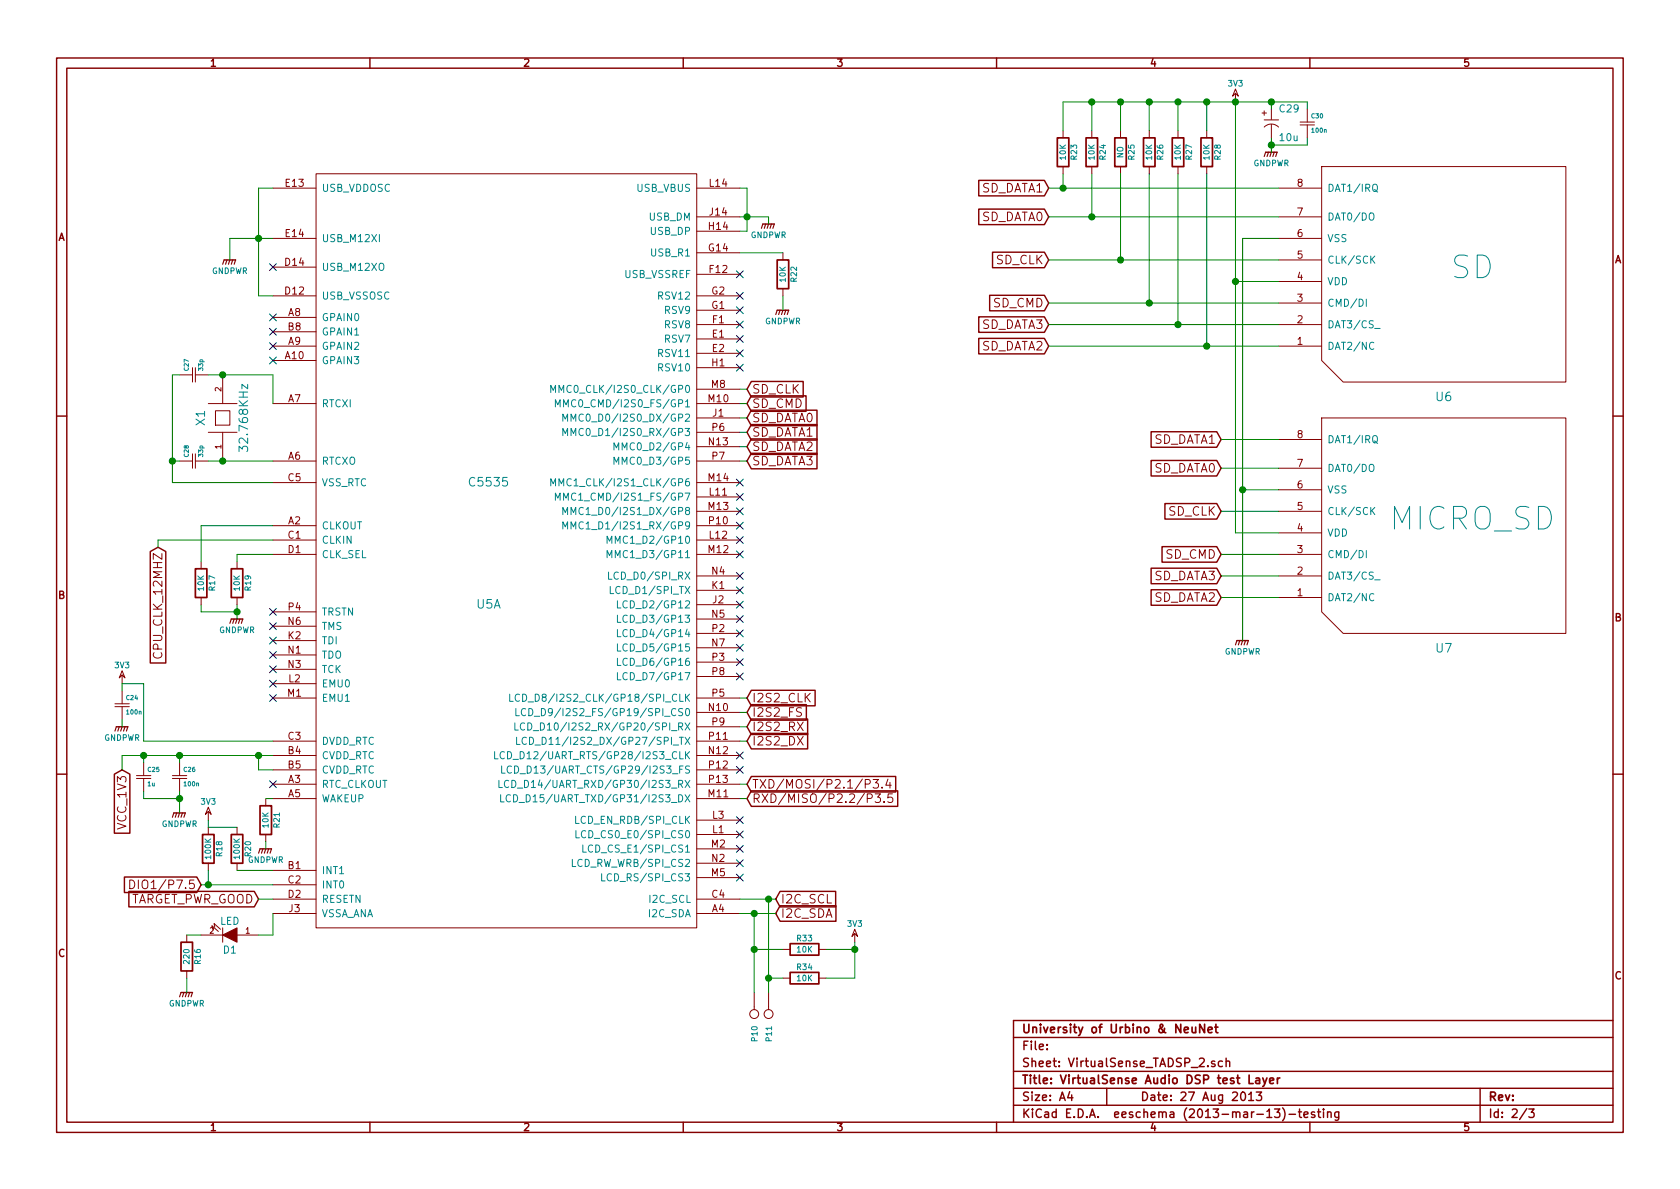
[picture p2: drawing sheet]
EESchema Schematic File Version 2
LIBS:power
LIBS:device
LIBS:transistors
LIBS:conn
LIBS:linear
LIBS:regul
LIBS:74xx
LIBS:cmos4000
LIBS:adc-dac
LIBS:memory
LIBS:xilinx
LIBS:special
LIBS:microcontrollers
LIBS:dsp
LIBS:microchip
LIBS:analog_switches
LIBS:motorola
LIBS:texas
LIBS:intel
LIBS:audio
LIBS:interface
LIBS:digital-audio
LIBS:philips
LIBS:display
LIBS:cypress
LIBS:siliconi
LIBS:opto
LIBS:atmel
LIBS:contrib
LIBS:valves
LIBS:VirtualSense
LIBS:VirtualSenseB
LIBS:VirtualSense_TADSP-cache
EELAYER 24 0
EELAYER END
$Descr A4 11693 8268
encoding utf-8
Sheet 2 3
Title "VirtualSense Audio DSP test Layer"
Date "27 Aug 2013"
Rev ""
Comp "University of Urbino & NeuNet"
Comment1 ""
Comment2 ""
Comment3 ""
Comment4 ""
$EndDescr
$Comp
L C5535 U5
U 1 1
P 3400 3900
F 0 "U5" H 3400 3600 60  0000 C CNN
F 1 "C5535" H 3400 4450 60  0000 C CNN
F 2 "" H 3400 3900 60  0000 C CNN
F 3 "" H 3400 3900 60  0000 C CNN
	1    3400 3900
	1    0    0    -1  
$EndComp
$Comp
L MICRO_SD U6
U 1 1
P 10000 1850
F 0 "U6" H 9950 2750 60  0000 C CNN
F 1 "SD" H 9750 1850 157 0000 C CNN
F 2 "" H 10200 2000 60  0000 C CNN
F 3 "" H 10200 2000 60  0000 C CNN
	1    10000 1850
	-1   0    0    1   
$EndComp
$Comp
L QUARZO_2PIN X1
U 1 1
P 1550 2900
F 0 "X1" H 1550 3050 60  0000 C CNN
F 1 "32.768KHz" H 1550 2750 60  0000 C CNN
F 2 "" H 1550 2900 60  0001 C CNN
F 3 "" H 1550 2900 60  0001 C CNN
	1    1550 2900
	0    -1   -1   0   
$EndComp
$Comp
L GNDPWR #PWR027
U 1 1
P 8650 4450
F 0 "#PWR027" H 8650 4500 40  0001 C CNN
F 1 "GNDPWR" H 8650 4370 40  0000 C CNN
F 2 "" H 8650 4450 60  0001 C CNN
F 3 "" H 8650 4450 60  0001 C CNN
	1    8650 4450
	1    0    0    -1  
$EndComp
Text GLabel 7300 1300 0    60   Input ~ 0
SD_DATA1
Text GLabel 7300 1500 0    60   Input ~ 0
SD_DATA0
Text GLabel 7300 1800 0    60   Input ~ 0
SD_CLK
Text GLabel 7300 2100 0    60   Input ~ 0
SD_CMD
Text GLabel 7300 2250 0    60   Input ~ 0
SD_DATA3
Text GLabel 7300 2400 0    60   Input ~ 0
SD_DATA2
$Comp
L CSMALL C30
U 1 1
P 9100 850
F 0 "C30" H 9125 900 30  0000 L CNN
F 1 "100n" H 9125 800 30  0000 L CNN
F 2 "" H 9100 850 60  0000 C CNN
F 3 "" H 9100 850 60  0000 C CNN
	1    9100 850 
	1    0    0    -1  
$EndComp
$Comp
L CP1SMALL C29
U 1 1
P 8850 850
F 0 "C29" H 8900 950 50  0000 L CNN
F 1 "10u" H 8900 750 50  0000 L CNN
F 2 "" H 8850 850 60  0000 C CNN
F 3 "" H 8850 850 60  0000 C CNN
	1    8850 850 
	1    0    0    -1  
$EndComp
$Comp
L 3V3 #PWR028
U 1 1
P 8600 700
F 0 "#PWR028" H 8600 800 40  0001 C CNN
F 1 "3V3" H 8600 825 40  0000 C CNN
F 2 "" H 8600 700 60  0001 C CNN
F 3 "" H 8600 700 60  0001 C CNN
	1    8600 700 
	1    0    0    -1  
$EndComp
$Comp
L GNDPWR #PWR029
U 1 1
P 8850 1050
F 0 "#PWR029" H 8850 1100 40  0001 C CNN
F 1 "GNDPWR" H 8850 970 40  0000 C CNN
F 2 "" H 8850 1050 60  0001 C CNN
F 3 "" H 8850 1050 60  0001 C CNN
	1    8850 1050
	1    0    0    -1  
$EndComp
$Comp
L RSML R23
U 1 1
P 7400 1050
F 0 "R23" V 7480 1050 40  0000 C CNN
F 1 "10K" V 7402 1050 40  0000 C CNN
F 2 "" V 7330 1050 30  0000 C CNN
F 3 "" H 7400 1050 30  0000 C CNN
	1    7400 1050
	1    0    0    -1  
$EndComp
$Comp
L RSML R24
U 1 1
P 7600 1050
F 0 "R24" V 7680 1050 40  0000 C CNN
F 1 "10K" V 7602 1050 40  0000 C CNN
F 2 "" V 7530 1050 30  0000 C CNN
F 3 "" H 7600 1050 30  0000 C CNN
	1    7600 1050
	1    0    0    -1  
$EndComp
$Comp
L RSML R25
U 1 1
P 7800 1050
F 0 "R25" V 7880 1050 40  0000 C CNN
F 1 "NO" V 7802 1050 40  0000 C CNN
F 2 "" V 7730 1050 30  0000 C CNN
F 3 "" H 7800 1050 30  0000 C CNN
	1    7800 1050
	1    0    0    -1  
$EndComp
$Comp
L RSML R26
U 1 1
P 8000 1050
F 0 "R26" V 8080 1050 40  0000 C CNN
F 1 "10K" V 8002 1050 40  0000 C CNN
F 2 "" V 7930 1050 30  0000 C CNN
F 3 "" H 8000 1050 30  0000 C CNN
	1    8000 1050
	1    0    0    -1  
$EndComp
$Comp
L RSML R27
U 1 1
P 8200 1050
F 0 "R27" V 8280 1050 40  0000 C CNN
F 1 "10K" V 8202 1050 40  0000 C CNN
F 2 "" V 8130 1050 30  0000 C CNN
F 3 "" H 8200 1050 30  0000 C CNN
	1    8200 1050
	1    0    0    -1  
$EndComp
$Comp
L RSML R28
U 1 1
P 8400 1050
F 0 "R28" V 8480 1050 40  0000 C CNN
F 1 "10K" V 8402 1050 40  0000 C CNN
F 2 "" V 8330 1050 30  0000 C CNN
F 3 "" H 8400 1050 30  0000 C CNN
	1    8400 1050
	1    0    0    -1  
$EndComp
NoConn ~ 5150 2050
NoConn ~ 5150 2550
NoConn ~ 5150 2150
NoConn ~ 5150 2250
NoConn ~ 5150 2350
NoConn ~ 5150 2450
Text GLabel 5200 2700 2    60   Input ~ 0
SD_CLK
Text GLabel 5200 2800 2    60   Input ~ 0
SD_CMD
Text GLabel 5200 2900 2    60   Input ~ 0
SD_DATA0
Text GLabel 5200 3000 2    60   Input ~ 0
SD_DATA1
Text GLabel 5200 3100 2    60   Input ~ 0
SD_DATA2
Text GLabel 5200 3200 2    60   Input ~ 0
SD_DATA3
Text GLabel 5200 4850 2    60   Input ~ 0
I2S2_CLK
Text GLabel 5200 4950 2    60   Input ~ 0
I2S2_FS
Text GLabel 5200 5050 2    60   Input ~ 0
I2S2_RX
Text GLabel 5200 5150 2    60   Input ~ 0
I2S2_DX
Text GLabel 5400 6250 2    60   Input ~ 0
I2C_SCL
Text GLabel 5400 6350 2    60   Input ~ 0
I2C_SDA
NoConn ~ 5150 6100
NoConn ~ 5150 6000
NoConn ~ 5150 5900
NoConn ~ 5150 5800
NoConn ~ 5150 5700
NoConn ~ 5150 5250
NoConn ~ 5150 5350
Text GLabel 5200 5450 2    60   Input ~ 0
TXD/MOSI/P2.1/P3.4
Text GLabel 5200 5550 2    60   Input ~ 0
RXD/MISO/P2.2/P3.5
NoConn ~ 5150 4700
NoConn ~ 5150 4600
NoConn ~ 5150 4500
NoConn ~ 5150 4200
NoConn ~ 5150 4300
NoConn ~ 5150 4400
NoConn ~ 5150 4000
NoConn ~ 5150 4100
NoConn ~ 5150 3850
NoConn ~ 5150 3750
NoConn ~ 5150 3650
NoConn ~ 5150 3550
NoConn ~ 5150 3450
NoConn ~ 5150 3350
NoConn ~ 5150 1900
$Comp
L RSML R22
U 1 1
P 5450 1900
F 0 "R22" V 5530 1900 40  0000 C CNN
F 1 "10K" V 5452 1900 40  0000 C CNN
F 2 "" V 5380 1900 30  0000 C CNN
F 3 "" H 5450 1900 30  0000 C CNN
	1    5450 1900
	1    0    0    -1  
$EndComp
$Comp
L GNDPWR #PWR030
U 1 1
P 5450 2150
F 0 "#PWR030" H 5450 2200 40  0001 C CNN
F 1 "GNDPWR" H 5450 2070 40  0000 C CNN
F 2 "" H 5450 2150 60  0001 C CNN
F 3 "" H 5450 2150 60  0001 C CNN
	1    5450 2150
	1    0    0    -1  
$EndComp
$Comp
L GNDPWR #PWR031
U 1 1
P 5350 1550
F 0 "#PWR031" H 5350 1600 40  0001 C CNN
F 1 "GNDPWR" H 5350 1470 40  0000 C CNN
F 2 "" H 5350 1550 60  0001 C CNN
F 3 "" H 5350 1550 60  0001 C CNN
	1    5350 1550
	1    0    0    -1  
$EndComp
NoConn ~ 1900 2200
NoConn ~ 1900 2500
NoConn ~ 1900 2300
NoConn ~ 1900 2400
NoConn ~ 1900 1850
$Comp
L GNDPWR #PWR032
U 1 1
P 1600 1800
F 0 "#PWR032" H 1600 1850 40  0001 C CNN
F 1 "GNDPWR" H 1600 1720 40  0000 C CNN
F 2 "" H 1600 1800 60  0001 C CNN
F 3 "" H 1600 1800 60  0001 C CNN
	1    1600 1800
	1    0    0    -1  
$EndComp
$Comp
L CSMALL C28
U 1 1
P 1350 3200
F 0 "C28" H 1375 3250 30  0000 L CNN
F 1 "33p" H 1375 3150 30  0000 L CNN
F 2 "" H 1350 3200 60  0001 C CNN
F 3 "" H 1350 3200 60  0001 C CNN
	1    1350 3200
	0    -1   -1   0   
$EndComp
$Comp
L CSMALL C27
U 1 1
P 1350 2600
F 0 "C27" H 1375 2650 30  0000 L CNN
F 1 "33p" H 1375 2550 30  0000 L CNN
F 2 "" H 1350 2600 60  0001 C CNN
F 3 "" H 1350 2600 60  0001 C CNN
	1    1350 2600
	0    -1   -1   0   
$EndComp
Text GLabel 1800 6250 0    60   Input ~ 0
TARGET_PWR_GOOD
$Comp
L LED D1
U 1 1
P 1600 6500
F 0 "D1" H 1600 6600 50  0000 C CNN
F 1 "LED" H 1600 6400 50  0000 C CNN
F 2 "" H 1600 6500 60  0000 C CNN
F 3 "" H 1600 6500 60  0000 C CNN
	1    1600 6500
	-1   0    0    1   
$EndComp
$Comp
L RSML R16
U 1 1
P 1300 6650
F 0 "R16" V 1380 6650 40  0000 C CNN
F 1 "220" V 1302 6650 40  0000 C CNN
F 2 "" V 1230 6650 30  0000 C CNN
F 3 "" H 1300 6650 30  0000 C CNN
	1    1300 6650
	1    0    0    -1  
$EndComp
$Comp
L GNDPWR #PWR033
U 1 1
P 1300 6900
F 0 "#PWR033" H 1300 6950 40  0001 C CNN
F 1 "GNDPWR" H 1300 6820 40  0000 C CNN
F 2 "" H 1300 6900 60  0001 C CNN
F 3 "" H 1300 6900 60  0001 C CNN
	1    1300 6900
	1    0    0    -1  
$EndComp
$Comp
L RSML R20
U 1 1
P 1650 5900
F 0 "R20" V 1730 5900 40  0000 C CNN
F 1 "100K" V 1652 5900 40  0000 C CNN
F 2 "" V 1580 5900 30  0000 C CNN
F 3 "" H 1650 5900 30  0000 C CNN
	1    1650 5900
	1    0    0    -1  
$EndComp
$Comp
L RSML R18
U 1 1
P 1450 5900
F 0 "R18" V 1530 5900 40  0000 C CNN
F 1 "100K" V 1452 5900 40  0000 C CNN
F 2 "" V 1380 5900 30  0000 C CNN
F 3 "" H 1450 5900 30  0000 C CNN
	1    1450 5900
	1    0    0    -1  
$EndComp
$Comp
L 3V3 #PWR034
U 1 1
P 1450 5700
F 0 "#PWR034" H 1450 5800 40  0001 C CNN
F 1 "3V3" H 1450 5825 40  0000 C CNN
F 2 "" H 1450 5700 60  0001 C CNN
F 3 "" H 1450 5700 60  0001 C CNN
	1    1450 5700
	1    0    0    -1  
$EndComp
Connection ~ 1450 6150
Wire Wire Line
	1450 5750 1650 5750
Wire Wire Line
	1450 5700 1450 5750
Wire Wire Line
	1900 6050 1650 6050
Wire Wire Line
	1450 6150 1450 6050
Wire Wire Line
	1300 6800 1300 6900
Wire Wire Line
	1400 6500 1300 6500
Wire Wire Line
	1900 6500 1800 6500
Wire Wire Line
	1900 6350 1900 6500
Wire Wire Line
	1900 6250 1800 6250
Connection ~ 1550 3200
Connection ~ 1550 2600
Connection ~ 1200 3200
Wire Wire Line
	1200 3350 1900 3350
Wire Wire Line
	1200 3200 1250 3200
Wire Wire Line
	1200 2600 1200 3350
Wire Wire Line
	1250 2600 1200 2600
Wire Wire Line
	1450 3200 1900 3200
Wire Wire Line
	1900 2600 1900 2800
Wire Wire Line
	1450 2600 1900 2600
Wire Wire Line
	1600 1650 1600 1800
Connection ~ 1800 1650
Wire Wire Line
	1800 1300 1900 1300
Wire Wire Line
	1600 1650 1900 1650
Wire Wire Line
	1800 1300 1800 2050
Wire Wire Line
	1800 2050 1900 2050
Wire Wire Line
	5350 1500 5350 1550
Connection ~ 5200 1500
Wire Wire Line
	5150 1500 5350 1500
Wire Wire Line
	5200 1300 5150 1300
Wire Wire Line
	5200 1600 5200 1300
Wire Wire Line
	5150 1600 5200 1600
Wire Wire Line
	5150 1750 5450 1750
Wire Wire Line
	5450 2150 5450 2050
Wire Wire Line
	5200 5550 5150 5550
Wire Wire Line
	5200 5450 5150 5450
Wire Wire Line
	5400 6350 5150 6350
Wire Wire Line
	5400 6250 5150 6250
Wire Wire Line
	5150 5150 5200 5150
Wire Wire Line
	5150 5050 5200 5050
Wire Wire Line
	5150 4950 5200 4950
Wire Wire Line
	5200 4850 5150 4850
Wire Wire Line
	5200 3200 5150 3200
Wire Wire Line
	5200 3100 5150 3100
Wire Wire Line
	5200 3000 5150 3000
Wire Wire Line
	5200 2900 5150 2900
Wire Wire Line
	5200 2800 5150 2800
Wire Wire Line
	5150 2700 5200 2700
Connection ~ 8200 2250
Wire Wire Line
	8200 1200 8200 2250
Connection ~ 8000 2100
Wire Wire Line
	8000 1200 8000 2100
Connection ~ 7800 1800
Wire Wire Line
	7800 1200 7800 1800
Connection ~ 7600 1500
Wire Wire Line
	7600 1200 7600 1500
Connection ~ 7400 1300
Wire Wire Line
	7400 1200 7400 1300
Connection ~ 7600 700 
Wire Wire Line
	7600 900  7600 700 
Connection ~ 7800 700 
Wire Wire Line
	7800 900  7800 700 
Connection ~ 8000 700 
Wire Wire Line
	8000 900  8000 700 
Connection ~ 8200 700 
Wire Wire Line
	8200 900  8200 700 
Connection ~ 8400 700 
Wire Wire Line
	8400 900  8400 700 
Connection ~ 8600 700 
Wire Wire Line
	7400 900  7400 700 
Wire Wire Line
	8900 1300 7300 1300
Wire Wire Line
	8900 1500 7300 1500
Wire Wire Line
	7300 1800 8900 1800
Wire Wire Line
	7300 2100 8900 2100
Wire Wire Line
	8900 2250 7300 2250
Connection ~ 8400 2400
Wire Wire Line
	8400 1200 8400 2400
Wire Wire Line
	8900 2400 7300 2400
Wire Wire Line
	8650 1650 8900 1650
Wire Wire Line
	8600 1950 8900 1950
Wire Wire Line
	8600 700  8600 3700
Connection ~ 8850 1000
Wire Wire Line
	9100 1000 9100 950 
Wire Wire Line
	8850 1000 9100 1000
Wire Wire Line
	8850 950  8850 1050
Connection ~ 8850 700 
Wire Wire Line
	9100 700  9100 750 
Wire Wire Line
	8850 700  8850 750 
Wire Wire Line
	7400 700  9100 700 
NoConn ~ 1900 5450
$Comp
L RSML R21
U 1 1
P 1850 5700
F 0 "R21" V 1930 5700 40  0000 C CNN
F 1 "10K" V 1852 5700 40  0000 C CNN
F 2 "" V 1780 5700 30  0000 C CNN
F 3 "" H 1850 5700 30  0000 C CNN
	1    1850 5700
	1    0    0    -1  
$EndComp
$Comp
L GNDPWR #PWR035
U 1 1
P 1850 5900
F 0 "#PWR035" H 1850 5950 40  0001 C CNN
F 1 "GNDPWR" H 1850 5820 40  0000 C CNN
F 2 "" H 1850 5900 60  0001 C CNN
F 3 "" H 1850 5900 60  0001 C CNN
	1    1850 5900
	1    0    0    -1  
$EndComp
Wire Wire Line
	1900 5550 1850 5550
Wire Wire Line
	1850 5850 1850 5900
Wire Wire Line
	850  5250 1900 5250
Wire Wire Line
	1800 5250 1800 5350
Wire Wire Line
	1800 5350 1900 5350
$Comp
L CSMALL C26
U 1 1
P 1250 5400
F 0 "C26" H 1275 5450 30  0000 L CNN
F 1 "100n" H 1275 5350 30  0000 L CNN
F 2 "" H 1250 5400 60  0000 C CNN
F 3 "" H 1250 5400 60  0000 C CNN
	1    1250 5400
	1    0    0    -1  
$EndComp
$Comp
L CSMALL C25
U 1 1
P 1000 5400
F 0 "C25" H 1025 5450 30  0000 L CNN
F 1 "1u" H 1025 5350 30  0000 L CNN
F 2 "" H 1000 5400 60  0000 C CNN
F 3 "" H 1000 5400 60  0000 C CNN
	1    1000 5400
	1    0    0    -1  
$EndComp
Wire Wire Line
	1000 5250 1000 5300
Connection ~ 1800 5250
Wire Wire Line
	1250 5300 1250 5250
Connection ~ 1250 5250
$Comp
L GNDPWR #PWR036
U 1 1
P 1250 5650
F 0 "#PWR036" H 1250 5700 40  0001 C CNN
F 1 "GNDPWR" H 1250 5570 40  0000 C CNN
F 2 "" H 1250 5650 60  0001 C CNN
F 3 "" H 1250 5650 60  0001 C CNN
	1    1250 5650
	1    0    0    -1  
$EndComp
Wire Wire Line
	1250 5500 1250 5650
Text GLabel 850  5350 3    60   Input ~ 0
VCC_1V3
Wire Wire Line
	1250 5550 1000 5550
Wire Wire Line
	1000 5550 1000 5500
Connection ~ 1250 5550
Wire Wire Line
	850  5350 850  5250
Connection ~ 1000 5250
$Comp
L CSMALL C24
U 1 1
P 850 4900
F 0 "C24" H 875 4950 30  0000 L CNN
F 1 "100n" H 875 4850 30  0000 L CNN
F 2 "" H 850 4900 60  0000 C CNN
F 3 "" H 850 4900 60  0000 C CNN
	1    850  4900
	1    0    0    -1  
$EndComp
$Comp
L 3V3 #PWR037
U 1 1
P 850 4750
F 0 "#PWR037" H 850 4850 40  0001 C CNN
F 1 "3V3" H 850 4875 40  0000 C CNN
F 2 "" H 850 4750 60  0001 C CNN
F 3 "" H 850 4750 60  0001 C CNN
	1    850  4750
	1    0    0    -1  
$EndComp
$Comp
L GNDPWR #PWR038
U 1 1
P 850 5050
F 0 "#PWR038" H 850 5100 40  0001 C CNN
F 1 "GNDPWR" H 850 4970 40  0000 C CNN
F 2 "" H 850 5050 60  0001 C CNN
F 3 "" H 850 5050 60  0001 C CNN
	1    850  5050
	1    0    0    -1  
$EndComp
Wire Wire Line
	850  4750 850  4800
Wire Wire Line
	850  5000 850  5050
Wire Wire Line
	1900 5150 1000 5150
Wire Wire Line
	1000 5150 1000 4750
Wire Wire Line
	1000 4750 850  4750
NoConn ~ 1900 4250
NoConn ~ 1900 4350
NoConn ~ 1900 4450
NoConn ~ 1900 4550
NoConn ~ 1900 4650
NoConn ~ 1900 4750
NoConn ~ 1900 4850
$Comp
L GNDPWR #PWR039
U 1 1
P 1650 4300
F 0 "#PWR039" H 1650 4350 40  0001 C CNN
F 1 "GNDPWR" H 1650 4220 40  0000 C CNN
F 2 "" H 1650 4300 60  0001 C CNN
F 3 "" H 1650 4300 60  0001 C CNN
	1    1650 4300
	1    0    0    -1  
$EndComp
Wire Wire Line
	1650 3850 1900 3850
Text GLabel 1100 3800 3    60   Input ~ 0
CPU_CLK_12MHZ
Wire Wire Line
	1100 3750 1900 3750
Wire Wire Line
	1100 3800 1100 3750
$Comp
L RSML R17
U 1 1
P 1400 4050
F 0 "R17" V 1480 4050 40  0000 C CNN
F 1 "10K" V 1402 4050 40  0000 C CNN
F 2 "" V 1330 4050 30  0000 C CNN
F 3 "" H 1400 4050 30  0000 C CNN
	1    1400 4050
	1    0    0    -1  
$EndComp
$Comp
L RSML R19
U 1 1
P 1650 4050
F 0 "R19" V 1730 4050 40  0000 C CNN
F 1 "10K" V 1652 4050 40  0000 C CNN
F 2 "" V 1580 4050 30  0000 C CNN
F 3 "" H 1650 4050 30  0000 C CNN
	1    1650 4050
	1    0    0    -1  
$EndComp
Wire Wire Line
	1650 3900 1650 3850
Wire Wire Line
	1650 4200 1650 4300
Wire Wire Line
	1650 4250 1400 4250
Wire Wire Line
	1400 4250 1400 4200
Connection ~ 1650 4250
Wire Wire Line
	1400 3900 1400 3650
Wire Wire Line
	1400 3650 1900 3650
Wire Wire Line
	8650 1650 8650 4450
$Comp
L MICRO_SD U7
U 1 1
P 10000 3600
F 0 "U7" H 9950 4500 60  0000 C CNN
F 1 "MICRO_SD" H 9750 3600 157 0000 C CNN
F 2 "" H 10200 3750 60  0000 C CNN
F 3 "" H 10200 3750 60  0000 C CNN
	1    10000 3600
	-1   0    0    1   
$EndComp
Wire Wire Line
	8900 3400 8650 3400
Connection ~ 8650 3400
Wire Wire Line
	8600 3700 8900 3700
Connection ~ 8600 1950
Text GLabel 8500 3050 0    60   Input ~ 0
SD_DATA1
Text GLabel 8500 3250 0    60   Input ~ 0
SD_DATA0
Text GLabel 8500 3550 0    60   Input ~ 0
SD_CLK
Text GLabel 8500 3850 0    60   Input ~ 0
SD_CMD
Text GLabel 8500 4000 0    60   Input ~ 0
SD_DATA3
Text GLabel 8500 4150 0    60   Input ~ 0
SD_DATA2
Wire Wire Line
	8500 4150 8900 4150
Wire Wire Line
	8500 4000 8900 4000
Wire Wire Line
	8500 3850 8900 3850
Wire Wire Line
	8500 3550 8900 3550
Wire Wire Line
	8500 3250 8900 3250
Wire Wire Line
	8500 3050 8900 3050
Text GLabel 1400 6150 0    60   Input ~ 0
DIO1/P7.5
Wire Wire Line
	1400 6150 1900 6150
$Comp
L CONN_1 P11
U 1 1
P 5350 7050
F 0 "P11" H 5430 7050 40  0000 L CNN
F 1 "DSP-SCL" H 5350 7105 30  0001 C CNN
F 2 "" H 5350 7050 60  0000 C CNN
F 3 "" H 5350 7050 60  0000 C CNN
	1    5350 7050
	0    1    1    0   
$EndComp
$Comp
L CONN_1 P10
U 1 1
P 5250 7050
F 0 "P10" H 5330 7050 40  0000 L CNN
F 1 "DSP-SDA" H 5250 7105 30  0001 C CNN
F 2 "" H 5250 7050 60  0000 C CNN
F 3 "" H 5250 7050 60  0000 C CNN
	1    5250 7050
	0    1    1    0   
$EndComp
Wire Wire Line
	5350 6250 5350 6900
Connection ~ 5350 6250
Wire Wire Line
	5250 6350 5250 6900
Connection ~ 5250 6350
$Comp
L RSML R33
U 1 1
P 5600 6600
F 0 "R33" V 5680 6600 40  0000 C CNN
F 1 "10K" V 5602 6600 40  0000 C CNN
F 2 "" V 5530 6600 30  0000 C CNN
F 3 "" H 5600 6600 30  0000 C CNN
	1    5600 6600
	0    -1   -1   0   
$EndComp
$Comp
L RSML R34
U 1 1
P 5600 6800
F 0 "R34" V 5680 6800 40  0000 C CNN
F 1 "10K" V 5602 6800 40  0000 C CNN
F 2 "" V 5530 6800 30  0000 C CNN
F 3 "" H 5600 6800 30  0000 C CNN
	1    5600 6800
	0    -1   -1   0   
$EndComp
Wire Wire Line
	5450 6800 5350 6800
Connection ~ 5350 6800
Wire Wire Line
	5450 6600 5250 6600
Connection ~ 5250 6600
$Comp
L 3V3 #PWR040
U 1 1
P 5950 6550
F 0 "#PWR040" H 5950 6650 40  0001 C CNN
F 1 "3V3" H 5950 6675 40  0000 C CNN
F 2 "" H 5950 6550 60  0001 C CNN
F 3 "" H 5950 6550 60  0001 C CNN
	1    5950 6550
	1    0    0    -1  
$EndComp
Wire Wire Line
	5950 6550 5950 6800
Wire Wire Line
	5950 6800 5750 6800
Wire Wire Line
	5750 6600 5950 6600
Connection ~ 5950 6600
$EndSCHEMATC
